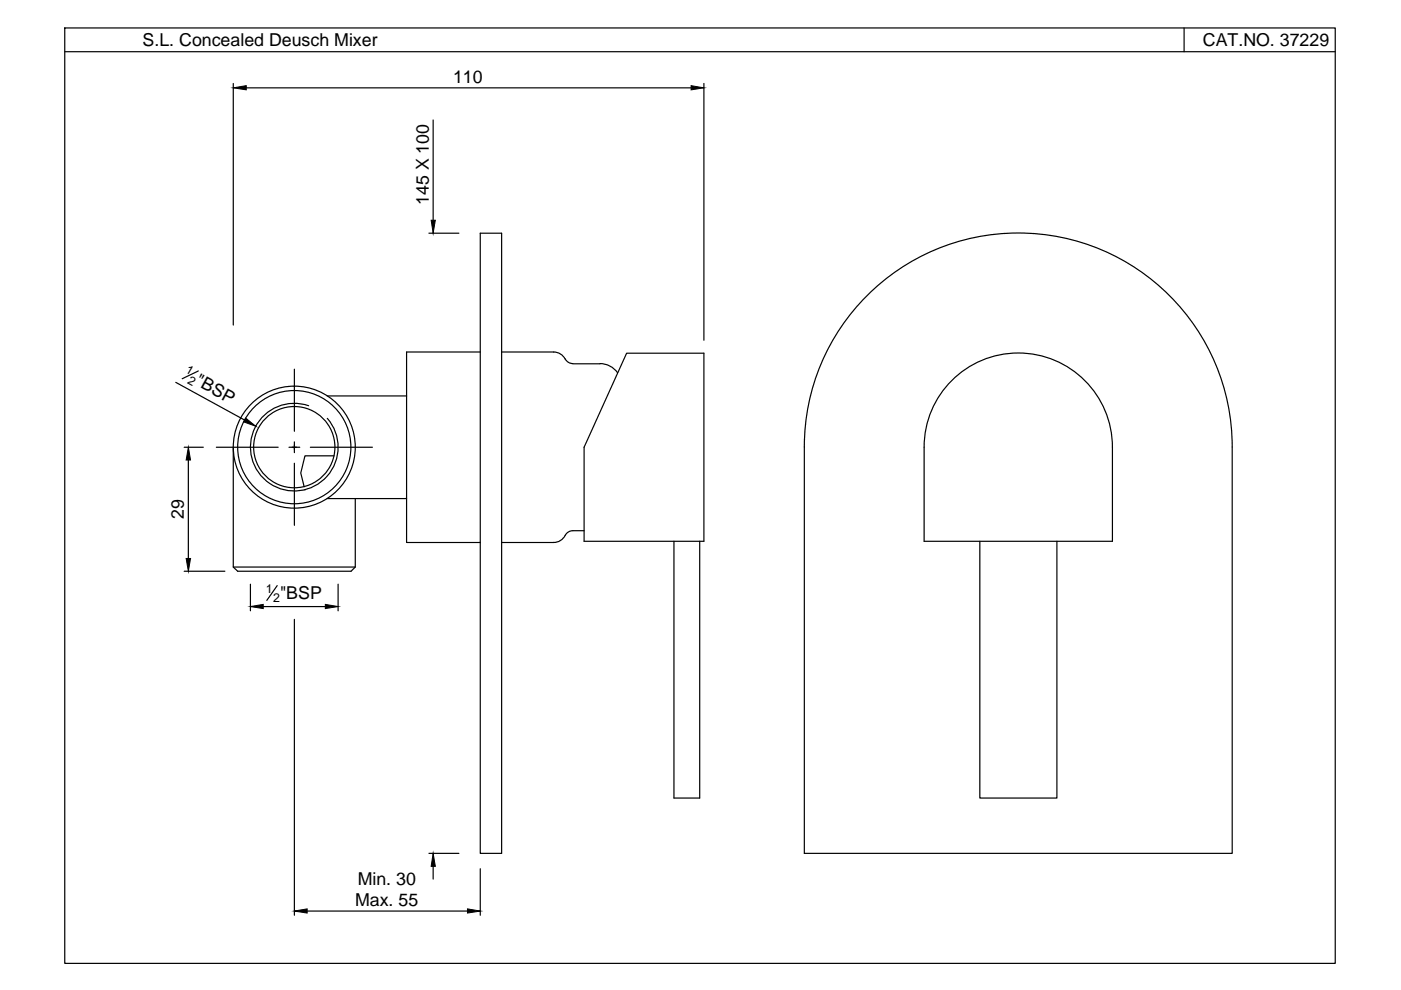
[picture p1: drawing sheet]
<svg xmlns="http://www.w3.org/2000/svg" width="297mm" height="210mm" viewBox="0 0 297 210" stroke-linecap="round" stroke-linejoin="round" font-family="sans-serif">
<!-- layer: 0 -->
<g fill="none" stroke="#000" stroke-width=".25">
<path d="M13.7 5.9h269.4v198.4h-269.4zM13.7 11h269.4M49.5 17.7v51.2M52.2 18.6h94.3M149.2 17.7v54.4M251.1 5.9v5.1M91.8 25.4v21.3M90.9 49.4h6.4M101.8 49.4h4.6v131.5h-4.6zM42.1 78.7l-3.5 1.6M62.4 78.3v13.1M101.8 74.6h-15.6v40.4h15.6"/>
<path d="M106.4 74.6h11a3 3 0 0 1 2.7 1.8 1.8 1.8 0 0 0 1.3 .7M121.5 77.1h5.7M127.2 77.1a4.6 4.6 0 0 1 3.7 1.9M132.9 74.9h16.3v39.9h-25.4v-20zM183.8 62.7a45.4 45.4 0 0 1 49.5-9.9 45.4 45.4 0 0 1 28 42v86.1h-90.8v-86.1a45.2 45.2 0 0 1 13.3-32.1zM37.3 81.1l14.6 8M39 94.8h4.1M39.9 97.5v20.9M45.9 94.8h13.1M49.5 94.8v25.4l.9 .9h24l.9-.9v-14.5M61.3 94.8h2.3M62.4 93.7v2.3"/>
<path d="M62.4 98.2v13.2M65.4 86a9.3 9.3 0 0 0-12.3 9 9.3 9.3 0 0 0 12.6 8.5 9.3 9.3 0 0 0 3.7-14.8M65.8 94.8h13.2M69.4 83.9h16.8M70.8 96.6h-6.1l-.9 3.7 .7 2.9M201.8 80.7a20 20 0 0 1 21.7-4.3 20 20 0 0 1 12.4 18.4v20h-40v-20a19.9 19.9 0 0 1 5.9-14.1zM64.7 103.8v.1M69.4 105.7h16.8M121.4 112.5a2.12 2.12 0 0 0-1.8 1.4 2.73 2.73 0 0 1-2.2 1.1h-11M121.5 112.5h2.3M142.9 114.8v54.4h5.5v-54.4M207.7 114.8v54.4h16.4v-54.4"/>
<path d="M39 121.1h8.7M49.5 120.2h25.8M53.1 123.9v5.6M55.8 128.6h13.2M58.8 124.2l-2.2 3.1M62.4 131.3v62.8M71.7 123.9v5.6M65.1 193.2h34M90.9 180.9h6.4M91.8 183.7v2.7M101.8 184.2v9.9"/>
<circle cx="62.4" cy="94.8" r="12"/>
<circle cx="62.4" cy="94.8" r="12.9"/>
<circle cx="62.4" cy="94.8" r="8.6"/>
</g>
<path d="M49.5 18.6l2.7-.4v.9zM146.5 18.2l2.7 .4-2.7 .5zM91.4 46.7h.9l-.5 2.7zM39.9 94.8l.5 2.7h-.9zM52.1 88.6l2.1 1.8-2.5-.9zM39.5 118.4h.9l-.5 2.7zM53.1 128.6l2.7-.5v.9zM69 128.1l2.7 .5-2.7 .4zM62.4 193.2l2.7-.5v.9zM91.8 180.9l.5 2.8h-.9zM99.1 192.7l2.7 .5-2.7 .4z" fill="#000" stroke="#000" stroke-width=".21"/>
<g font-size="3.8">
<text x="30.2" y="9.7">S.L. Concealed Deusch Mixer</text>
<text x="255" y="9.7">CAT.NO. 37229</text>
<text x="96.1" y="17.7">110</text>
<text x="90.9" y="43.5" transform="rotate(-90 90.9 43.5)">145 X 100</text>
<text x="41.2" y="81.5" transform="rotate(29 41.2 81.5)">&quot;BSP</text>
<text x="39" y="110.1" transform="rotate(-90 39 110.1)">29</text>
<text x="59.4" y="127.1">&quot;BSP</text>
<text x="75.8" y="187.7">Min. 30</text>
<text x="75.3" y="192.2">Max. 55</text>
</g>
<g font-size="2.6">
<text x="39.2" y="78.9" transform="rotate(30 39.2 78.9)">1</text>
<text x="39.6" y="81.3" transform="rotate(29 39.6 81.3)">2</text>
<text x="56.4" y="125.7">1</text>
<text x="57.9" y="127.6">2</text>
</g>
</svg>
